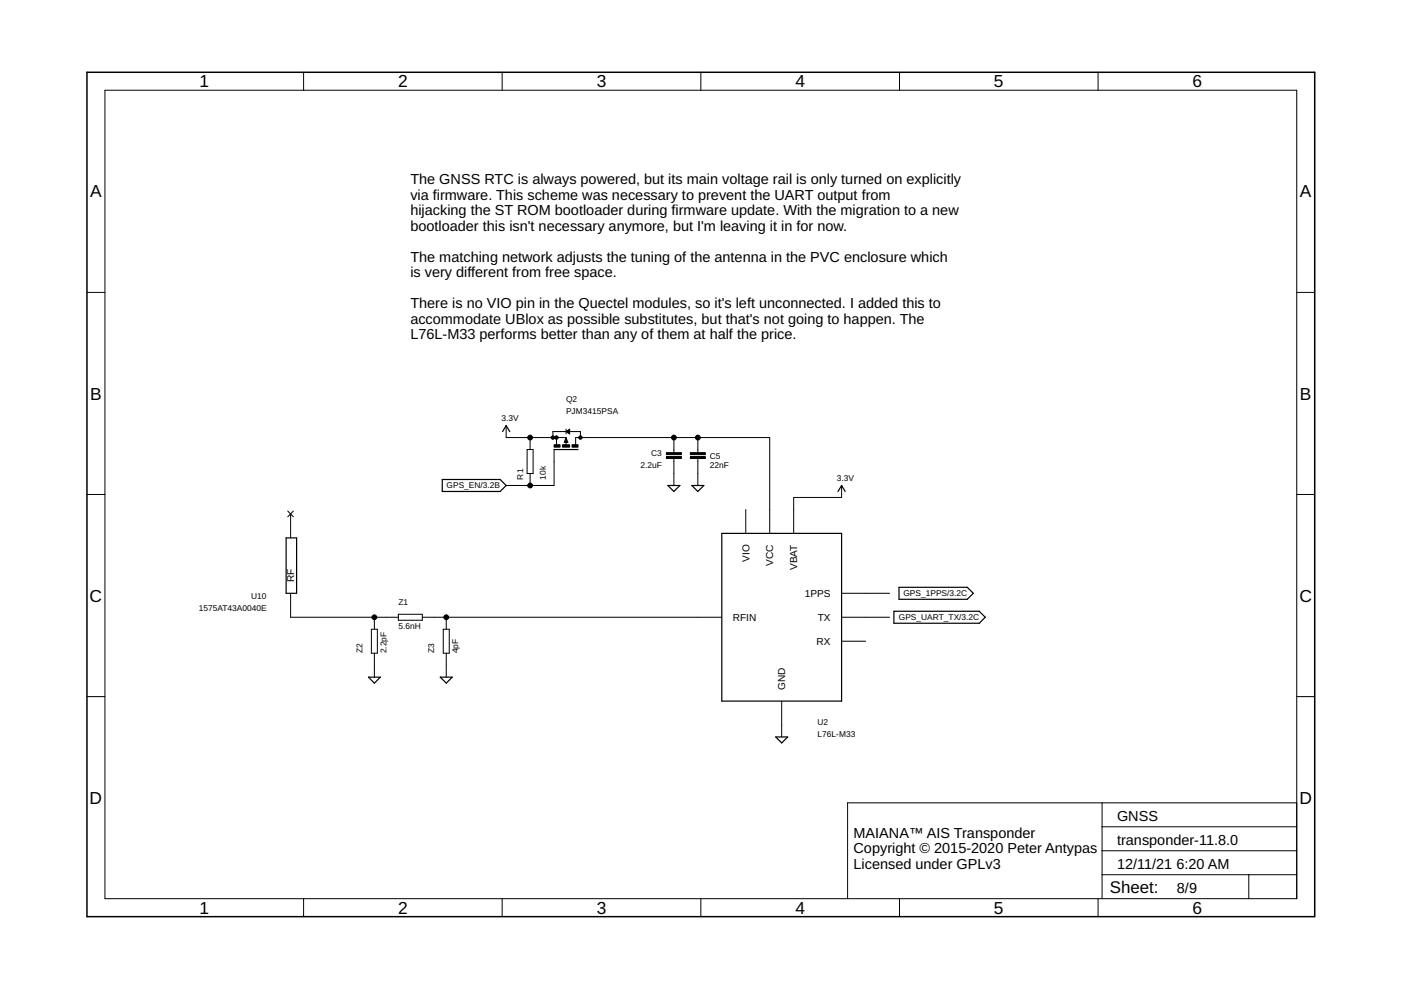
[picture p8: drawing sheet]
<svg xmlns="http://www.w3.org/2000/svg" width="297mm" height="210mm" viewBox="0 0 297 210" stroke-linecap="round" stroke-linejoin="round" font-family="sans-serif">
<g fill="none" stroke="#000" stroke-width=".25">
<path d="M106.6 91.5l.7-1.3 .8 1.3M117.5 95.3h5.1M120 93.2l.1 .5h-.2l.1-.4M120.3 91.5l.3-.3v.6zM60.7 114h2.2v11.8h-2.2zM93.8 101.7h12.2l1.3 1.2-1.3 1.3h-12.2zM141.6 102.9h2.5l-1.2 1.3zM146.7 102.9h2.5l-1.2 1.3zM153 113.1h25.4v35.6h-25.4zM177.7 104.2l.7-1.3 .8 1.3M189.5 129.6h18.1l1.3 1.3-1.3 1.2h-18.1zM190.6 124.5h14.5l1.3 1.3-1.3 1.3h-14.5z"/>
<path d="M78.1 143.6h2.5l-1.2 1.2zM93.3 143.6h2.6l-1.3 1.2zM164.5 156.3h2.5l-1.3 1.2z"/>
</g>
<g fill="none" stroke="#000" stroke-width=".21">
<path d="M22.2 19.1h252.7v171.4h-252.7zM64.4 15.3v3.8M106.5 15.3v3.8M148.6 15.3v3.8M190.7 15.3v3.8M232.8 15.3v3.8M18.4 62h3.8M274.9 62h3.8M107.3 90.2v2.6h12.7M111.8 95.3h1.2v5.1h-1.2zM112.4 92.8v2.5M117.2 92.8v-1.3h5.9v1.3"/>
<path d="M117.5 95.3v7.6h-10.2M118 92.8v1.5M120 92.8l.4 1h-.8zM120 91v1M120 92.8v1.5M120 91.5l.8-.5v1zM122 94.3v-1.5h41.2v20.3M142.9 92.8v3.1M142.9 97.2v5.7M148 92.8v3.1M148 97.2v5.7M18.4 104.8h3.8"/>
<path d="M61 108.4l1.2 1.2M61.6 109v5M62.2 108.4l-1.2 1.2M112.4 100.4v2.5M158.1 108v5.1M178.4 102.9v2.6h-10.1v7.6M274.9 104.8h3.8M61.6 125.8v5.1h22.9M78.7 133.4h1.3v5.1h-1.3zM79.4 130.9v2.5M79.4 138.5v5.1M84.5 130.2h5v1.3h-5z"/>
<path d="M89.5 130.9h63.5M94 133.4h1.2v5.1h-1.2zM94.6 130.9v2.5M94.6 138.5v5.1M178.4 130.9h10.2M178.4 125.8h10.2M178.4 136h5.1M18.4 147.7h3.8M165.7 148.7v7.6M274.9 147.7h3.8M233.7 170.2v20.3M233.7 175.3h41.2"/>
<path d="M274.9 170.2h-95.2v20.3M64.4 190.5v3.9M106.5 190.5v3.9M148.6 190.5v3.9M190.7 190.5v3.9M232.8 190.5v3.9M233.7 185.5h41.2M233.7 180.4h41.2M264.8 185.5v5"/>
</g>
<path d="M18.4 15.3h260.3v179.1h-260.3z" fill="none" stroke="#000" stroke-width=".32"/>
<path d="M117.5 94.3h1.2v.5h-1.2zM119.3 94.3h1.5v.5h-1.5zM121.3 94.3h1.3v.5h-1.3zM141.3 96h3.2v.4h-3.2zM141.3 96.8h3.2v.4h-3.2zM146.4 96h3.1v.4h-3.1zM146.4 96.8h3.1v.4h-3.1z" fill="#000" stroke="#000" stroke-width=".21"/>
<g fill="#000" stroke="#000" stroke-width=".21">
<circle cx="112.4" cy="92.8" r=".51"/>
<circle cx="117.2" cy="92.8" r=".36"/>
<circle cx="118" cy="92.8" r=".36"/>
<circle cx="123.1" cy="92.8" r=".36"/>
<circle cx="142.9" cy="92.8" r=".51"/>
<circle cx="148" cy="92.8" r=".51"/>
<circle cx="112.4" cy="102.9" r=".51"/>
<circle cx="79.4" cy="130.9" r=".51"/>
<circle cx="94.6" cy="130.9" r=".51"/>
</g>
<g font-size="3.7">
<text x="42.3" y="18.5">1</text>
<text x="84.4" y="18.5">2</text>
<text x="126.5" y="18.5">3</text>
<text x="168.6" y="18.5">4</text>
<text x="210.7" y="18.5">5</text>
<text x="252.9" y="18.5">6</text>
<text x="19.1" y="41.9">A</text>
<text x="275.6" y="41.9">A</text>
<text x="19.1" y="84.7">B</text>
<text x="275.6" y="84.7">B</text>
<text x="19" y="127.6">C</text>
<text x="275.5" y="127.6">C</text>
<text x="19" y="170.4">D</text>
<text x="275.5" y="170.4">D</text>
<text x="42.3" y="193.7">1</text>
<text x="84.4" y="193.7">2</text>
<text x="126.5" y="193.7">3</text>
<text x="168.6" y="193.7">4</text>
<text x="210.7" y="193.7">5</text>
<text x="252.9" y="193.7">6</text>
</g>
<text font-size="3.6" x="235.3" y="189.4">Sheet:</text>
<g font-size="3.1">
<text x="87" y="39.1">The GNSS RTC is always powered, but its main voltage rail is only turned on explicitly</text>
<text x="87" y="42.4">via firmware. This scheme was necessary to prevent the UART output from</text>
<text x="87" y="45.7">hijacking the ST ROM bootloader during firmware update. With the migration to a new</text>
<text x="87" y="48.9">bootloader this isn't necessary anymore, but I'm leaving it in for now.</text>
<text x="87" y="55.5">The matching network adjusts the tuning of the antenna in the PVC enclosure which</text>
<text x="87" y="58.8">is very different from free space.</text>
<text x="87" y="65.3">There is no VIO pin in the Quectel modules, so it's left unconnected. I added this to</text>
<text x="87" y="68.6">accommodate UBlox as possible substitutes, but that's not going to happen. The</text>
<text x="87" y="71.9">L76L-M33 performs better than any of them at half the price.</text>
<text x="181" y="177.6">MAIANA™ AIS Transponder</text>
<text x="236.8" y="174">GNSS</text>
<text x="236.8" y="179.1">transponder-11.8.0</text>
<text x="181" y="180.9">Copyright © 2015-2020 Peter Antypas</text>
<text x="181" y="184.2">Licensed under GPLv3</text>
<text x="236.8" y="184.2">12/11/21</text>
<text x="249.4" y="184.2">6:20 AM</text>
<text x="249.5" y="189.3">8/9</text>
</g>
<g font-size="2.1">
<text x="158.9" y="119.1" transform="rotate(-90 158.9 119.1)">VIO</text>
<text x="164" y="119.9" transform="rotate(-90 164 119.9)">VCC</text>
<text x="62.4" y="123.5" transform="rotate(-90 62.4 123.5)">RF</text>
<text x="169" y="120.8" transform="rotate(-90 169 120.8)">VBAT</text>
<text x="155.4" y="131.6">RFIN</text>
<text x="170.6" y="126.6">1PPS</text>
<text x="173.4" y="131.6">TX</text>
<text x="173.1" y="136.7">RX</text>
<text x="166.5" y="146.3" transform="rotate(-90 166.5 146.3)">GND</text>
</g>
<g font-size="1.8">
<text x="106.3" y="89.2">3.3V</text>
<text x="120" y="87.7">PJM3415PSA</text>
<text x="120" y="85.2">Q2</text>
<text x="110.9" y="101.7" transform="rotate(-90 110.9 101.7)">R1</text>
<text x="115.7" y="101.7" transform="rotate(-90 115.7 101.7)">10k</text>
<text x="135.8" y="99.1">2.2uF</text>
<text x="138.1" y="96.6">C3</text>
<text x="150.5" y="99.1">22nF</text>
<text x="150.5" y="97.2">C5</text>
<text x="177.4" y="101.9">3.3V</text>
<text x="94.7" y="103.6">GPS_EN/3.2B</text>
<text x="42.1" y="129.6">1575AT43A0040E</text>
<text x="53.3" y="127.1">U10</text>
<text x="84.5" y="128.3">Z1</text>
<text x="190.6" y="131.5">GPS_UART_TX/3.2C</text>
<text x="191.5" y="126.4">GPS_1PPS/3.2C</text>
<text x="84.5" y="133.4">5.6nH</text>
<text x="76.8" y="138.5" transform="rotate(-90 76.8 138.5)">Z2</text>
<text x="81.9" y="138.5" transform="rotate(-90 81.9 138.5)">2.2pF</text>
<text x="92.1" y="138.5" transform="rotate(-90 92.1 138.5)">Z3</text>
<text x="97.2" y="138.5" transform="rotate(-90 97.2 138.5)">4pF</text>
<text x="173.3" y="153.7">U2</text>
<text x="173.3" y="156.3">L76L-M33</text>
</g>
</svg>
